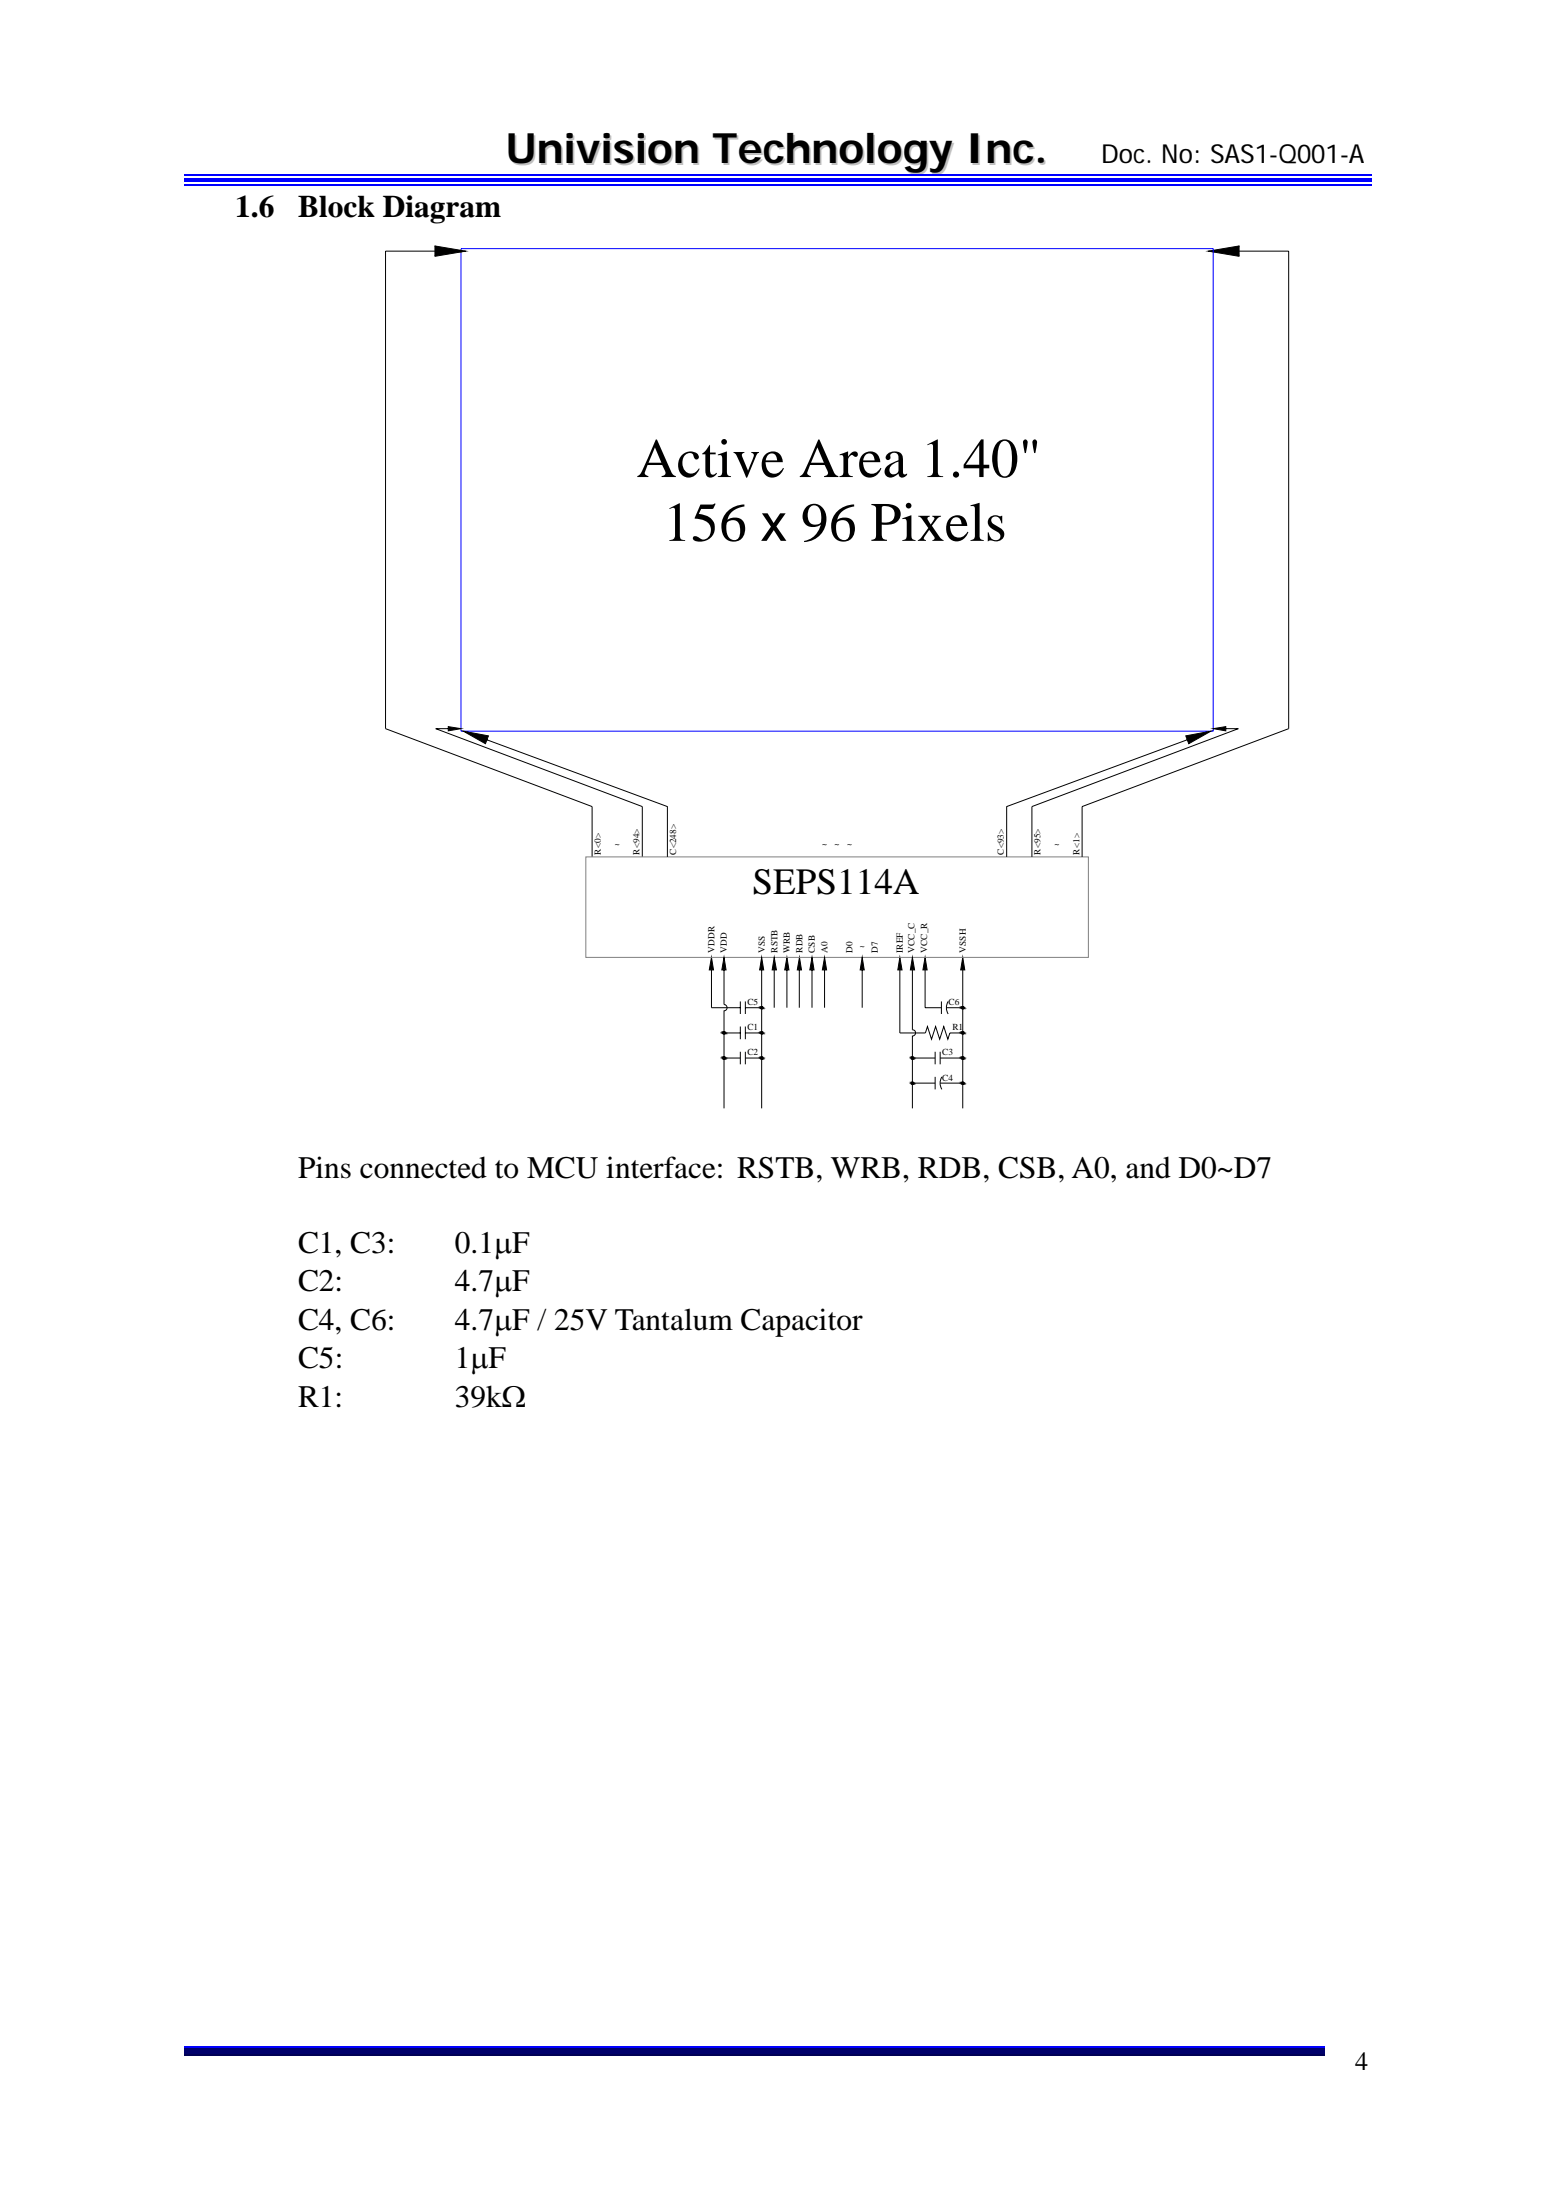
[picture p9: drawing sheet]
<svg xmlns="http://www.w3.org/2000/svg" width="210mm" height="297mm" viewBox="0 0 210 297" stroke-linecap="round" stroke-linejoin="round" font-family="sans-serif">
<path d="M24.9 25h160.3" fill="none" stroke="#00f" stroke-width=".25"/>
<path d="M24.9 24h160.3v.6h-160.3z" fill="#00f"/>
<path d="M24.9 23.7h160.3M24.9 276.4h153.9" fill="none" stroke="#00f" stroke-width=".25"/>
<path d="M24.9 276.5h153.9v.8h-153.9z" fill="#00006b"/>
<path d="M24.9 277.5h153.9" fill="none" stroke="#005" stroke-width=".25"/>
<g fill="#000">
<path d="M58.8 33.3l3.4 .6-3.4 .6zM58.7 33.2h.1v.1h-.1zM58.7 34.5h.1v.1h-.1zM62.2 33.8l.6 .1-.6 .1zM163.7 33.8l3.4-.6v.2l-3.4 .6zM163.1 33.9l.6-.1v.1v.1zM163.7 33.8l3.4 .6v.2l-3.4-.6zM163.7 33.9l3.4-.6v1.2zM167.1 33.2h.1v.1h-.1zM167.1 34.5h.1v.1h-.1zM60.5 98.1l1.7 .3-1.7 .3zM163.7 98.4l1.7-.3v.6z"/>
<path d="M62.5 98.7l3.4 .7-.4 1zM160 99.4l3.4-.7-3 1.7zM96 129.3l.3 1.7h-.6zM97.7 129.3l.3 1.7h-.6zM97.5 139.5l.3 .1h-.2zM97.5 139.5h.4l-.1 .1zM97.6 139.3l.3 .2h-.4zM97.6 139.3h.2l.1 .2zM97.6 139.6h.2zM97.6 139.3h.2zM102.8 129.3l.3 1.7h-.6zM102.6 139.5l.3 .1h-.2z"/>
<path d="M102.6 139.5h.4l-.1 .1zM102.6 136.1l.3 .1h-.2zM102.6 136.1h.4l-.1 .1zM102.7 139.3l.3 .2h-.4zM102.7 139.3h.2l.1 .2zM102.7 139.6h.2zM102.7 136l.3 .1h-.4zM102.7 136h.2l.1 .1zM102.7 136.2h.2zM102.7 139.3h.2zM102.7 136h.2zM104.5 129.3l.3 1.7h-.6z"/>
<path d="M106.2 129.3l.3 1.7h-.6zM107.9 129.3l.3 1.7h-.6zM109.6 129.3l.3 1.7h-.6zM111.3 129.3l.2 1.7h-.5zM116.4 129.3l.2 1.7h-.5zM121.4 129.3l.3 1.7h-.5zM123.1 129.3l.3 1.7h-.5zM124.8 129.3l.3 1.7h-.6zM129.8 139.5l.2 .1h-.2zM129.8 139.5h.3l-.1 .1zM129.8 136.1l.2 .1h-.2zM129.8 136.1h.3l-.1 .1z"/>
<path d="M129.8 139.3l.3 .2h-.3zM129.8 139.3h.2l.1 .2zM129.8 139.6h.2zM129.8 136l.3 .1h-.3zM129.8 136h.2l.1 .1zM129.8 136.2h.2zM129.8 139.3h.2zM129.8 136h.2zM129.9 129.3l.3 1.7h-.6zM97.5 142.9l.3 .1h-.2zM97.5 142.9h.4l-.1 .1zM97.6 142.7l.3 .2h-.4z"/>
<path d="M97.6 142.7h.2l.1 .2zM97.6 143h.2zM97.6 142.7h.2zM102.6 142.9l.3 .1h-.2zM102.6 142.9h.4l-.1 .1zM102.7 142.7l.3 .2h-.4zM102.7 142.7h.2l.1 .2zM102.7 143h.2zM102.7 142.7h.2zM123 142.9l.3 .1h-.3zM123 142.9h.3v.1zM123 146.3l.3 .1h-.3z"/>
<path d="M123 146.3h.3v.1zM123 142.7l.3 .2h-.3zM123 142.7h.3v.2zM123 143h.3zM123 146.1l.3 .2h-.3zM123 146.1h.3v.2zM123 146.4h.3zM123 142.7h.3zM123 146.1h.3zM129.8 142.9l.2 .1h-.2zM129.8 142.9h.3l-.1 .1zM129.8 146.3l.2 .1h-.2z"/>
<path d="M129.8 146.3h.3l-.1 .1zM129.8 142.7l.3 .2h-.3zM129.8 142.7h.2l.1 .2zM129.8 143h.2zM129.8 146.1l.3 .2h-.3zM129.8 146.1h.2l.1 .2zM129.8 146.4h.2zM129.8 142.7h.2zM129.8 146.1h.2z"/>
<path d="M58.8 34.4l3.4-.6v.1v.1l-3.4 .6z" fill-rule="evenodd"/>
<path d="M58.7 33.3h.2v1.2h-.2z" fill-rule="evenodd"/>
<path d="M58.8 33.2l3.4 .6v.2l-3.4-.6z" fill-rule="evenodd"/>
<path d="M167 33.3h.2v1.2h-.2z" fill-rule="evenodd"/>
</g>
<g fill="none" stroke="#000" stroke-width=".13">
<path d="M58.7 33.3h.2v1.2h-.2zM58.7 34.5v.1h.1M58.8 34.4l3.4-.6v.1v.1l-3.4 .6zM58.8 33.9h-6.8v64.5l27.9 10.5v6.8M58.8 33.2l3.4 .6v.2l-3.4-.6zM58.8 33.2h-.1v.1M62.2 33.8l.6 .1-.6 .1M163.7 33.8l3.4-.6v.2l-3.4 .6zM163.7 33.8l-.6 .1 .6 .1M163.7 33.8l3.4 .6v.2l-3.4-.6zM167 33.3h.2v1.2h-.2zM167.1 33.2h.1v.1"/>
<path d="M167.1 33.9h6.8v64.5l-27.9 10.5v6.8M167.2 34.5v.1h-.1M60.5 98.1l1.7 .3-1.7 .3zM60.5 98.4h-1.7l27.9 10.5v6.8M62.5 98.7l3.4 .7-.4 1zM65.7 99.9l24.4 9v6.8M160 99.4l3.4-.7-3 1.7zM160.2 99.9l-24.4 9v6.8M163.7 98.4l1.7-.3v.6zM165.4 98.4h1.7l-27.8 10.5v6.8M96 129.3l.3 1.7h-.6zM96 131v5.1h3.9"/>
<path d="M97.5 139.5l.3 .1h-.2zM97.5 139.5h.4l-.1 .1zM97.6 139.3h.2zM97.6 139.3l.3 .2h-.4zM97.6 139.3h.2l.1 .2zM97.6 139.6h.2zM97.7 129.3l.3 1.7h-.6zM97.7 131v4.6a.42 .42 0 0 1 .4 .5 .42 .42 0 0 1-.4 .4v13.1M97.7 139.5h2.2M99.9 135.2v1.7M99.9 138.6v1.7M100.6 135.2v1.7"/>
<path d="M100.6 138.6v1.7M100.6 139.5h2.2M100.6 136.1h2.2M102.6 139.5l.3 .1h-.2zM102.6 139.5h.4l-.1 .1zM102.6 136.1l.3 .1h-.2zM102.6 136.1h.4l-.1 .1zM102.7 139.3h.2zM102.7 139.3l.3 .2h-.4zM102.7 139.3h.2l.1 .2zM102.7 139.6h.2zM102.7 136h.2z"/>
<path d="M102.7 136l.3 .1h-.4zM102.7 136h.2l.1 .1zM102.7 136.2h.2zM102.8 129.3l.3 1.7h-.6zM102.8 131v18.6M104.5 129.3l.3 1.7h-.6zM104.5 131v5.1M106.2 129.3l.3 1.7h-.6zM106.2 131v5.1M107.9 131v5.1M107.9 129.3l.3 1.7h-.6zM109.6 129.3l.3 1.7h-.6z"/>
<path d="M109.6 131v5.1M111.3 129.3l.2 1.7h-.5zM111.3 131v5.1M116.4 129.3l.2 1.7h-.5zM116.4 131v5.1M121.4 129.3l.3 1.7h-.5zM121.4 131v8.5h3.5l.3-.9 .5 1.7 .6-1.7 .5 1.7 .6-1.7 .5 1.7 .3-.8h1.7M123.1 129.3l.3 1.7h-.5zM123.1 131v8a.42 .42 0 0 1 .4 .5 .42 .42 0 0 1-.4 .4v9.7M124.8 129.3l.3 1.7h-.6zM124.8 131v5.1h2.2M127 135.2v1.7"/>
<path d="M127.7 136.1h2.2M128 135.2a1.6 1.6 0 0 0 0 1.7M129.8 139.5l.2 .1h-.2zM129.8 139.5h.3l-.1 .1zM129.8 136.1l.2 .1h-.2zM129.8 136.1h.3l-.1 .1zM129.8 139.3h.2zM129.8 139.3l.3 .2h-.3zM129.8 139.3h.2l.1 .2zM129.8 139.6h.2zM129.8 136h.2zM129.8 136l.3 .1h-.3z"/>
<path d="M129.8 136h.2l.1 .1zM129.8 136.2h.2zM129.9 129.3l.3 1.7h-.6zM129.9 131v18.6M97.5 142.9l.3 .1h-.2zM97.5 142.9h.4l-.1 .1zM97.6 142.7h.2zM97.6 142.7l.3 .2h-.4zM97.6 142.7h.2l.1 .2zM97.6 143h.2zM97.7 142.9h2.2M99.9 142v1.7"/>
<path d="M100.6 142v1.7M100.6 142.9h2.2M102.6 142.9l.3 .1h-.2zM102.6 142.9h.4l-.1 .1zM102.7 142.7h.2zM102.7 142.7l.3 .2h-.4zM102.7 142.7h.2l.1 .2zM102.7 143h.2zM123 142.9l.3 .1h-.3zM123 142.9h.3v.1zM123 146.3l.3 .1h-.3zM123 146.3h.3v.1z"/>
<path d="M123 142.7h.3zM123 142.7l.3 .2h-.3zM123 142.7h.3v.2zM123 143h.3zM123 146.1h.3zM123 146.1l.3 .2h-.3zM123 146.1h.3v.2zM123 146.4h.3zM123.1 142.9h3.1M123.1 146.2h3.1M126.2 142v1.7M126.2 145.4v1.7"/>
<path d="M126.9 142.9h3M126.9 142v1.7M126.9 146.2h3M127.1 145.4a1.6 1.6 0 0 0 0 1.7M129.8 142.9l.2 .1h-.2zM129.8 142.9h.3l-.1 .1zM129.8 146.3l.2 .1h-.2zM129.8 146.3h.3l-.1 .1zM129.8 142.7h.2zM129.8 142.7l.3 .2h-.3zM129.8 142.7h.2l.1 .2zM129.8 143h.2z"/>
<path d="M129.8 146.1h.2zM129.8 146.1l.3 .2h-.3zM129.8 146.1h.2l.1 .2zM129.8 146.4h.2z"/>
</g>
<path d="M79.1 115.7h67.8v13.6h-67.8z" fill="none" stroke="#808080" stroke-width=".13"/>
<path d="M62.2 33.6h101.5v65.1h-101.5z" fill="none" stroke="#00f" stroke-width=".13"/>
<g font-size="7.5">
<text x="85.9" y="64.4">Active Area 1.40&quot;</text>
<text x="89.5" y="73">156 x 96 Pixels</text>
</g>
<text font-size="5.7" fill="#c0c0c0" x="68.5" y="22.3">Univision Technology Inc.</text>
<text font-size="5" x="101.6" y="120.8">SEPS114A</text>
<g font-size="4.2">
<text x="31.7" y="29.3">1.6</text>
<text x="40.2" y="29.3">Block Diagram</text>
<text x="40.2" y="159.1">Pins connected to MCU interface: RSTB, WRB, RDB, CSB, A0, and D0~D7</text>
<text x="40.2" y="169.1">C1, C3:</text>
<text x="61.4" y="169.1">0.1μF</text>
<text x="40.2" y="174.3">C2:</text>
<text x="40.2" y="179.5">C4, C6:</text>
<text x="61.4" y="174.3">4.7μF</text>
<text x="61.4" y="179.5">4.7μF / 25V Tantalum Capacitor</text>
<text x="40.2" y="184.7">C5:</text>
<text x="61.4" y="184.7">1μF</text>
<text x="40.2" y="189.9">R1:</text>
<text x="61.4" y="189.9">39kΩ</text>
</g>
<g font-size="3.5">
<text x="148.6" y="22">Doc. No: SAS1-Q001-A</text>
<text x="182.9" y="279.5">4</text>
</g>
<g font-size="1.3">
<text x="81.1" y="115.4" transform="rotate(-90 81.1 115.4)">R&lt;0&gt;</text>
<text x="83" y="114.4">~</text>
<text x="86.3" y="115.4" transform="rotate(-90 86.3 115.4)">R&lt;94&gt;</text>
<text x="91.2" y="115.4" transform="rotate(-90 91.2 115.4)">C&lt;248&gt;</text>
<text x="110.9" y="114.4">~</text>
<text x="112.6" y="114.4">~</text>
<text x="114.3" y="114.4">~</text>
<text x="135.5" y="115.4" transform="rotate(-90 135.5 115.4)">C&lt;93&gt;</text>
<text x="140.4" y="115.4" transform="rotate(-90 140.4 115.4)">R&lt;95&gt;</text>
<text x="142.3" y="114.4">~</text>
<text x="145.7" y="115.4" transform="rotate(-90 145.7 115.4)">R&lt;1&gt;</text>
<text x="96.4" y="128.6" transform="rotate(-90 96.4 128.6)">VDDR</text>
<text x="98.1" y="128.6" transform="rotate(-90 98.1 128.6)">VDD</text>
<text x="103.2" y="128.6" transform="rotate(-90 103.2 128.6)">VSS</text>
<text x="104.9" y="128.6" transform="rotate(-90 104.9 128.6)">RSTB</text>
<text x="106.6" y="128.6" transform="rotate(-90 106.6 128.6)">WRB</text>
<text x="108.3" y="128.6" transform="rotate(-90 108.3 128.6)">RDB</text>
<text x="110" y="128.6" transform="rotate(-90 110 128.6)">CSB</text>
<text x="111.7" y="128.6" transform="rotate(-90 111.7 128.6)">A0</text>
<text x="115.1" y="128.6" transform="rotate(-90 115.1 128.6)">D0</text>
<text x="116" y="128.2">~</text>
<text x="118.4" y="128.6" transform="rotate(-90 118.4 128.6)">D7</text>
<text x="121.9" y="128.6" transform="rotate(-90 121.9 128.6)">IREF</text>
<text x="123.4" y="128.6" transform="rotate(-90 123.4 128.6)">VCC_C</text>
<text x="125.1" y="128.6" transform="rotate(-90 125.1 128.6)">VCC_R</text>
<text x="130.3" y="128.6" transform="rotate(-90 130.3 128.6)">VSSH</text>
<text x="100.9" y="135.7">C5</text>
<text x="128" y="135.7">C6</text>
<text x="100.9" y="139.1">C1</text>
<text x="100.9" y="142.5">C2</text>
<text x="127.1" y="142.5">C3</text>
<text x="128.5" y="139.1">R1</text>
<text x="127.1" y="145.9">C4</text>
</g>
</svg>
